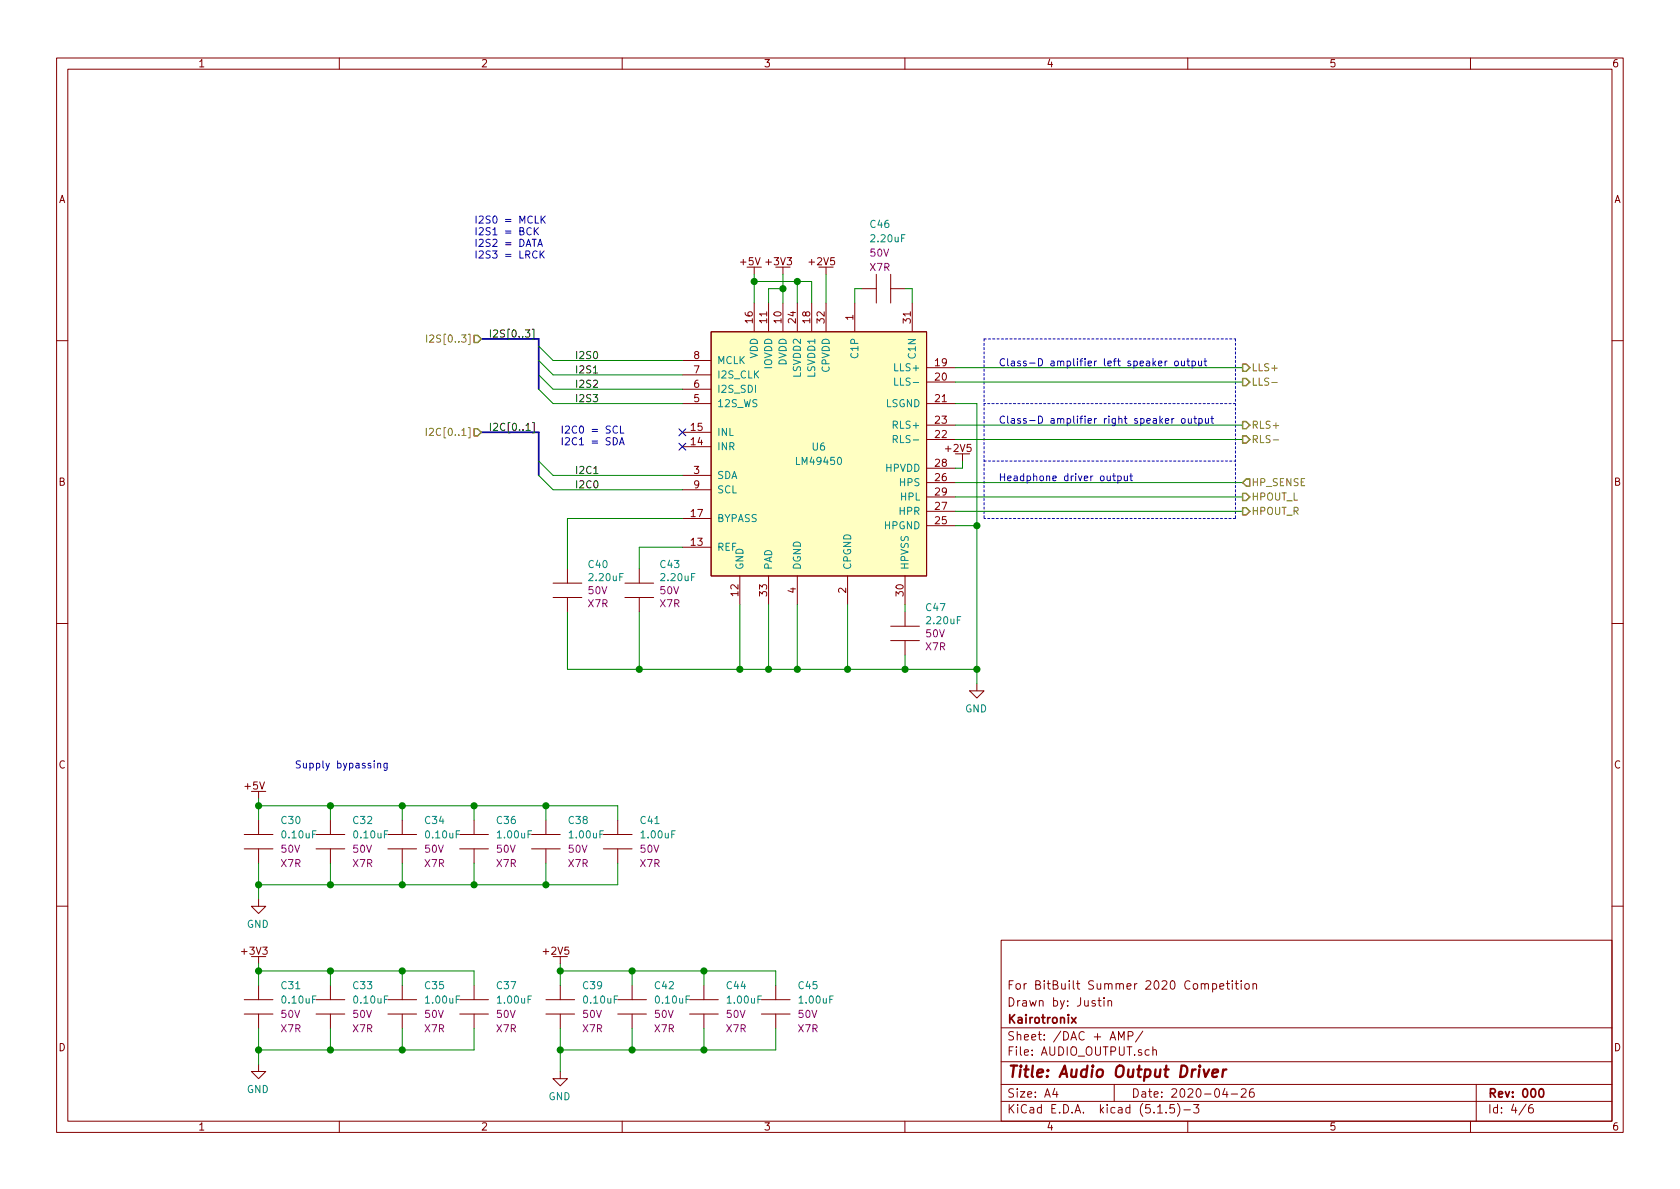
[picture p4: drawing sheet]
EESchema Schematic File Version 4
EELAYER 30 0
EELAYER END
$Descr A4 11693 8268
encoding utf-8
Sheet 4 6
Title "Audio Output Driver"
Date "2020-04-26"
Rev "000"
Comp "Kairotronix"
Comment1 "Drawn by: Justin"
Comment2 "For BitBuilt Summer 2020 Competition"
Comment3 ""
Comment4 ""
$EndDescr
Entry Wire Line
	3750 2500 3850 2600
Entry Wire Line
	3750 2600 3850 2700
Entry Wire Line
	3750 2700 3850 2800
Wire Bus Line
	3750 2350 3350 2350
Text HLabel 3350 2350 0    50   Input ~ 0
I2S[0..3]
Entry Wire Line
	3750 3200 3850 3300
Entry Wire Line
	3750 3300 3850 3400
Wire Bus Line
	3750 3000 3350 3000
Text HLabel 3350 3000 0    50   Input ~ 0
I2C[0..1]
Text Label 4000 2700 0    50   ~ 0
I2S2
Text Label 4000 2800 0    50   ~ 0
I2S3
Text Label 4000 2600 0    50   ~ 0
I2S1
Text HLabel 8650 3450 2    50   Output ~ 0
HPOUT_L
Text HLabel 8650 3550 2    50   Output ~ 0
HPOUT_R
Text HLabel 8650 3350 2    50   Input ~ 0
HP_SENSE
Text HLabel 8650 2550 2    50   Output ~ 0
LLS+
Text HLabel 8650 2650 2    50   Output ~ 0
LLS-
Text HLabel 8650 3050 2    50   Output ~ 0
RLS-
Text HLabel 8650 2950 2    50   Output ~ 0
RLS+
Wire Wire Line
	8650 2550 6650 2550
Wire Wire Line
	6650 2650 8650 2650
Wire Wire Line
	8650 2950 6650 2950
Wire Wire Line
	6650 3050 8650 3050
Wire Wire Line
	8650 3350 6650 3350
Wire Wire Line
	6650 3450 8650 3450
Wire Wire Line
	8650 3550 6650 3550
$Comp
L power:GND #PWR063
U 1 1
P 6800 4750
F 0 "#PWR063" H 6800 4900 50  0001 C CNN
F 1 "GND" H 6795 4577 50  0000 C CNN
F 2 "" H 6800 4900 50  0001 C CNN
F 3 "" H 6800 4900 50  0001 C CNN
	1    6800 4750
	1    0    0    -1  
$EndComp
NoConn ~ 4750 3000
NoConn ~ 4750 3100
Wire Wire Line
	5450 2000 5450 2100
$Comp
L power:+3V3 #PWR054
U 1 1
P 1800 6700
F 0 "#PWR054" H 1720 6935 50  0001 C CNN
F 1 "+3V3" H 1770 6790 50  0001 C CNN
F 2 "" H 1720 6935 50  0001 C CNN
F 3 "" H 1720 6935 50  0001 C CNN
	1    1800 6700
	1    0    0    -1  
$EndComp
Wire Wire Line
	1800 5550 1800 5600
Connection ~ 1800 5600
$Comp
L power:+5V #PWR052
U 1 1
P 1800 5550
F 0 "#PWR052" H 1550 5700 50  0001 C CNN
F 1 "+5V" H 1550 5800 50  0001 C CNN
F 2 "" H 1850 5650 50  0001 C CNN
F 3 "" H 1850 5650 50  0001 C CNN
	1    1800 5550
	1    0    0    -1  
$EndComp
$Comp
L power:GND #PWR053
U 1 1
P 1800 6250
F 0 "#PWR053" H 1800 6400 50  0001 C CNN
F 1 "GND" H 1795 6077 50  0000 C CNN
F 2 "" H 1800 6400 50  0001 C CNN
F 3 "" H 1800 6400 50  0001 C CNN
	1    1800 6250
	1    0    0    -1  
$EndComp
Wire Wire Line
	1800 6250 1800 6150
Wire Wire Line
	1800 6000 1800 6150
Connection ~ 1800 6150
Wire Wire Line
	1800 5600 1800 5700
Wire Wire Line
	2800 6150 2800 6000
Wire Wire Line
	1800 6150 2300 6150
Wire Wire Line
	2300 6150 2300 6000
Connection ~ 2300 6150
Wire Wire Line
	2300 6150 2800 6150
Wire Wire Line
	2800 5600 2800 5700
Wire Wire Line
	1800 5600 2300 5600
Wire Wire Line
	2300 5600 2300 5700
Connection ~ 2300 5600
Wire Wire Line
	2300 5600 2800 5600
$Comp
L power:GND #PWR055
U 1 1
P 1800 7400
F 0 "#PWR055" H 1800 7550 50  0001 C CNN
F 1 "GND" H 1795 7227 50  0000 C CNN
F 2 "" H 1800 7550 50  0001 C CNN
F 3 "" H 1800 7550 50  0001 C CNN
	1    1800 7400
	1    0    0    -1  
$EndComp
Wire Wire Line
	1800 7400 1800 7300
Wire Wire Line
	1800 7150 1800 7300
Connection ~ 1800 7300
Wire Wire Line
	2300 7300 2300 7150
Wire Wire Line
	2300 6750 2300 6850
Wire Wire Line
	1800 6700 1800 6750
Connection ~ 1800 6750
Wire Wire Line
	1800 6750 1800 6850
Wire Wire Line
	1800 7300 2300 7300
$Comp
L power:+2V5 #PWR062
U 1 1
P 6700 3200
F 0 "#PWR062" H 6450 3400 50  0001 C CNN
F 1 "+2V5" H 6450 3450 50  0001 C CNN
F 2 "" H 6700 3200 50  0001 C CNN
F 3 "" H 6700 3200 50  0001 C CNN
	1    6700 3200
	1    0    0    -1  
$EndComp
Wire Wire Line
	6700 3200 6700 3250
Wire Wire Line
	6700 3250 6650 3250
$Comp
L power:+2V5 #PWR057
U 1 1
P 3900 6700
F 0 "#PWR057" H 3650 6900 50  0001 C CNN
F 1 "+2V5" H 3650 6950 50  0001 C CNN
F 2 "" H 3900 6700 50  0001 C CNN
F 3 "" H 3900 6700 50  0001 C CNN
	1    3900 6700
	1    0    0    -1  
$EndComp
$Comp
L power:GND #PWR058
U 1 1
P 3900 7450
F 0 "#PWR058" H 3900 7600 50  0001 C CNN
F 1 "GND" H 3895 7277 50  0000 C CNN
F 2 "" H 3900 7600 50  0001 C CNN
F 3 "" H 3900 7600 50  0001 C CNN
	1    3900 7450
	1    0    0    -1  
$EndComp
Wire Wire Line
	3900 7300 4400 7300
Wire Wire Line
	3900 6750 4400 6750
Wire Wire Line
	3900 6850 3900 6750
Wire Wire Line
	3900 7150 3900 7300
Connection ~ 3900 7300
Wire Wire Line
	3900 7300 3900 7450
Connection ~ 3900 6750
Wire Wire Line
	3900 6750 3900 6700
Wire Wire Line
	4400 6850 4400 6750
Wire Wire Line
	4400 7150 4400 7300
Wire Wire Line
	5950 2000 6000 2000
Wire Wire Line
	5950 2000 5950 2100
Wire Wire Line
	6300 2000 6350 2000
Wire Wire Line
	6350 2000 6350 2100
$Comp
L capacitors_ceramic:2.20uF C47
U 1 1
P 6300 4400
F 0 "C47" V 6118 4538 50  0000 L CNN
F 1 "2.20uF" V 6209 4538 50  0000 L CNN
F 2 "cap_smt:CAP_0603" H 5950 4650 50  0001 C CNN
F 3 "" H 5950 4650 50  0001 C CNN
F 4 "50V" V 6300 4538 50  0000 L CNN "Voltage"
F 5 "X7R" V 6391 4538 50  0000 L CNN "Dielectric"
F 6 "XX %" V 6482 4538 50  0001 L CNN "Tolerance"
F 7 "" H 5950 4650 50  0001 C CNN "MFG1"
F 8 "" H 5950 4650 50  0001 C CNN "MFG1 P/N"
F 9 "" H 5950 4650 50  0001 C CNN "VENDOR1"
F 10 "" H 5950 4650 50  0001 C CNN "VENDOR1 P/N"
	1    6300 4400
	0    1    1    0   
$EndComp
Wire Wire Line
	6300 4250 6300 4200
Wire Wire Line
	6300 4550 6300 4650
Wire Wire Line
	5900 4200 5900 4650
Wire Wire Line
	5900 4650 6300 4650
Wire Wire Line
	5900 4650 5550 4650
Wire Wire Line
	5550 4200 5550 4650
Connection ~ 5900 4650
Wire Wire Line
	5150 4650 5350 4650
Wire Wire Line
	5150 4200 5150 4650
Connection ~ 5550 4650
Wire Wire Line
	3950 3600 4750 3600
Wire Wire Line
	4450 3800 4750 3800
Wire Wire Line
	1800 6750 2300 6750
Wire Wire Line
	2800 6750 2800 6850
Wire Wire Line
	2300 6750 2800 6750
Wire Wire Line
	3300 6750 3300 6850
Wire Wire Line
	2800 6750 3300 6750
Connection ~ 2300 6750
Connection ~ 2800 6750
Wire Wire Line
	2300 7300 2800 7300
Connection ~ 2300 7300
Wire Wire Line
	2800 7300 3300 7300
Connection ~ 2800 7300
Wire Wire Line
	2800 7150 2800 7300
Wire Wire Line
	3300 7150 3300 7300
Wire Wire Line
	3300 5600 3300 5700
Wire Wire Line
	2800 5600 3300 5600
Wire Wire Line
	3800 5600 3800 5700
Wire Wire Line
	3300 5600 3800 5600
Connection ~ 3300 5600
Wire Wire Line
	2800 6150 3300 6150
Wire Wire Line
	3300 6150 3800 6150
Connection ~ 3300 6150
Wire Wire Line
	3300 6000 3300 6150
Wire Wire Line
	3800 6000 3800 6150
Connection ~ 2800 5600
Connection ~ 2800 6150
Wire Wire Line
	4900 6750 4900 6850
Wire Wire Line
	4400 6750 4900 6750
Wire Wire Line
	4300 5600 4300 5700
Wire Wire Line
	3800 5600 4300 5600
Wire Wire Line
	4400 7300 4900 7300
Wire Wire Line
	3800 6150 4300 6150
Wire Wire Line
	4900 7150 4900 7300
Wire Wire Line
	4300 6000 4300 6150
Connection ~ 4400 6750
Connection ~ 4400 7300
Wire Wire Line
	5400 6750 5400 6850
Wire Wire Line
	4900 6750 5400 6750
Wire Wire Line
	4900 7300 5400 7300
Wire Wire Line
	5400 7150 5400 7300
Connection ~ 4900 6750
Connection ~ 4900 7300
Connection ~ 3800 5600
Connection ~ 3800 6150
Wire Wire Line
	3950 4250 3950 4650
Wire Wire Line
	3950 4650 4450 4650
Connection ~ 5150 4650
Wire Wire Line
	4450 4250 4450 4650
Connection ~ 4450 4650
Wire Wire Line
	4450 4650 5150 4650
Connection ~ 6300 4650
Wire Wire Line
	6800 2800 6800 3650
Wire Wire Line
	6650 2800 6800 2800
Wire Wire Line
	6650 3650 6800 3650
Connection ~ 6800 3650
Wire Wire Line
	6800 3650 6800 4650
Wire Wire Line
	6300 4650 6800 4650
Connection ~ 6800 4650
Wire Wire Line
	6800 4650 6800 4750
Text Notes 6950 2550 0    50   ~ 0
Class-D amplifier left speaker output
Text Notes 6950 2950 0    50   ~ 0
Class-D amplifier right speaker output
Text Notes 6950 3350 0    50   ~ 0
Headphone driver output
Wire Notes Line
	6850 2350 6850 3600
Wire Notes Line
	8600 2350 8600 3600
Wire Notes Line
	8600 3600 6850 3600
Wire Notes Line
	6850 3200 8600 3200
Wire Notes Line
	8600 2800 6850 2800
Wire Notes Line
	6850 2350 8600 2350
Text Notes 2050 5350 0    50   ~ 0
Supply bypassing
Entry Wire Line
	3750 2400 3850 2500
Text Label 4000 2500 0    50   ~ 0
I2S0
Wire Wire Line
	3950 3600 3950 3950
Wire Wire Line
	4450 3800 4450 3950
$Comp
L capacitors_ceramic:0.10uF C?
U 1 1
P 1800 5850
AR Path="/5EAA37F1/5EEE79D1" Ref="C?"  Part="1" 
AR Path="/5EA10B5A/5EEE79D1" Ref="C30"  Part="1" 
F 0 "C30" V 1650 6000 50  0000 L CNN
F 1 "0.10uF" V 1750 6000 50  0000 L CNN
F 2 "cap_smt:CAP_0603" H 1450 6100 50  0001 C CNN
F 3 "" H 1450 6100 50  0001 C CNN
F 4 "50V" V 1850 6000 50  0000 L CNN "Voltage"
F 5 "X7R" V 1950 6000 50  0000 L CNN "Dielectric"
F 6 "XX %" V 1982 5988 50  0001 L CNN "Tolerance"
F 7 "" H 1450 6100 50  0001 C CNN "MFG1"
F 8 "" H 1450 6100 50  0001 C CNN "MFG1 P/N"
F 9 "" H 1450 6100 50  0001 C CNN "VENDOR1"
F 10 "" H 1450 6100 50  0001 C CNN "VENDOR1 P/N"
	1    1800 5850
	0    1    1    0   
$EndComp
$Comp
L capacitors_ceramic:0.10uF C?
U 1 1
P 2300 5850
AR Path="/5EAA37F1/5EEF092C" Ref="C?"  Part="1" 
AR Path="/5EA10B5A/5EEF092C" Ref="C32"  Part="1" 
F 0 "C32" V 2150 6000 50  0000 L CNN
F 1 "0.10uF" V 2250 6000 50  0000 L CNN
F 2 "cap_smt:CAP_0603" H 1950 6100 50  0001 C CNN
F 3 "" H 1950 6100 50  0001 C CNN
F 4 "50V" V 2350 6000 50  0000 L CNN "Voltage"
F 5 "X7R" V 2450 6000 50  0000 L CNN "Dielectric"
F 6 "XX %" V 2482 5988 50  0001 L CNN "Tolerance"
F 7 "" H 1950 6100 50  0001 C CNN "MFG1"
F 8 "" H 1950 6100 50  0001 C CNN "MFG1 P/N"
F 9 "" H 1950 6100 50  0001 C CNN "VENDOR1"
F 10 "" H 1950 6100 50  0001 C CNN "VENDOR1 P/N"
	1    2300 5850
	0    1    1    0   
$EndComp
$Comp
L capacitors_ceramic:0.10uF C?
U 1 1
P 2800 5850
AR Path="/5EAA37F1/5EEF4DCB" Ref="C?"  Part="1" 
AR Path="/5EA10B5A/5EEF4DCB" Ref="C34"  Part="1" 
F 0 "C34" V 2650 6000 50  0000 L CNN
F 1 "0.10uF" V 2750 6000 50  0000 L CNN
F 2 "cap_smt:CAP_0603" H 2450 6100 50  0001 C CNN
F 3 "" H 2450 6100 50  0001 C CNN
F 4 "50V" V 2850 6000 50  0000 L CNN "Voltage"
F 5 "X7R" V 2950 6000 50  0000 L CNN "Dielectric"
F 6 "XX %" V 2982 5988 50  0001 L CNN "Tolerance"
F 7 "" H 2450 6100 50  0001 C CNN "MFG1"
F 8 "" H 2450 6100 50  0001 C CNN "MFG1 P/N"
F 9 "" H 2450 6100 50  0001 C CNN "VENDOR1"
F 10 "" H 2450 6100 50  0001 C CNN "VENDOR1 P/N"
	1    2800 5850
	0    1    1    0   
$EndComp
$Comp
L capacitors_ceramic:0.10uF C?
U 1 1
P 1800 7000
AR Path="/5EAA37F1/5EEF8C2E" Ref="C?"  Part="1" 
AR Path="/5EA10B5A/5EEF8C2E" Ref="C31"  Part="1" 
F 0 "C31" V 1650 7150 50  0000 L CNN
F 1 "0.10uF" V 1750 7150 50  0000 L CNN
F 2 "cap_smt:CAP_0603" H 1450 7250 50  0001 C CNN
F 3 "" H 1450 7250 50  0001 C CNN
F 4 "50V" V 1850 7150 50  0000 L CNN "Voltage"
F 5 "X7R" V 1950 7150 50  0000 L CNN "Dielectric"
F 6 "XX %" V 1982 7138 50  0001 L CNN "Tolerance"
F 7 "" H 1450 7250 50  0001 C CNN "MFG1"
F 8 "" H 1450 7250 50  0001 C CNN "MFG1 P/N"
F 9 "" H 1450 7250 50  0001 C CNN "VENDOR1"
F 10 "" H 1450 7250 50  0001 C CNN "VENDOR1 P/N"
	1    1800 7000
	0    1    1    0   
$EndComp
$Comp
L capacitors_ceramic:0.10uF C?
U 1 1
P 2300 7000
AR Path="/5EAA37F1/5EEFD920" Ref="C?"  Part="1" 
AR Path="/5EA10B5A/5EEFD920" Ref="C33"  Part="1" 
F 0 "C33" V 2150 7150 50  0000 L CNN
F 1 "0.10uF" V 2250 7150 50  0000 L CNN
F 2 "cap_smt:CAP_0603" H 1950 7250 50  0001 C CNN
F 3 "" H 1950 7250 50  0001 C CNN
F 4 "50V" V 2350 7150 50  0000 L CNN "Voltage"
F 5 "X7R" V 2450 7150 50  0000 L CNN "Dielectric"
F 6 "XX %" V 2482 7138 50  0001 L CNN "Tolerance"
F 7 "" H 1950 7250 50  0001 C CNN "MFG1"
F 8 "" H 1950 7250 50  0001 C CNN "MFG1 P/N"
F 9 "" H 1950 7250 50  0001 C CNN "VENDOR1"
F 10 "" H 1950 7250 50  0001 C CNN "VENDOR1 P/N"
	1    2300 7000
	0    1    1    0   
$EndComp
$Comp
L capacitors_ceramic:0.10uF C?
U 1 1
P 3900 7000
AR Path="/5EAA37F1/5EF01E4F" Ref="C?"  Part="1" 
AR Path="/5EA10B5A/5EF01E4F" Ref="C39"  Part="1" 
F 0 "C39" V 3750 7150 50  0000 L CNN
F 1 "0.10uF" V 3850 7150 50  0000 L CNN
F 2 "cap_smt:CAP_0603" H 3550 7250 50  0001 C CNN
F 3 "" H 3550 7250 50  0001 C CNN
F 4 "50V" V 3950 7150 50  0000 L CNN "Voltage"
F 5 "X7R" V 4050 7150 50  0000 L CNN "Dielectric"
F 6 "XX %" V 4082 7138 50  0001 L CNN "Tolerance"
F 7 "" H 3550 7250 50  0001 C CNN "MFG1"
F 8 "" H 3550 7250 50  0001 C CNN "MFG1 P/N"
F 9 "" H 3550 7250 50  0001 C CNN "VENDOR1"
F 10 "" H 3550 7250 50  0001 C CNN "VENDOR1 P/N"
	1    3900 7000
	0    1    1    0   
$EndComp
$Comp
L capacitors_ceramic:0.10uF C?
U 1 1
P 4400 7000
AR Path="/5EAA37F1/5EF0656A" Ref="C?"  Part="1" 
AR Path="/5EA10B5A/5EF0656A" Ref="C42"  Part="1" 
F 0 "C42" V 4250 7150 50  0000 L CNN
F 1 "0.10uF" V 4350 7150 50  0000 L CNN
F 2 "cap_smt:CAP_0603" H 4050 7250 50  0001 C CNN
F 3 "" H 4050 7250 50  0001 C CNN
F 4 "50V" V 4450 7150 50  0000 L CNN "Voltage"
F 5 "X7R" V 4550 7150 50  0000 L CNN "Dielectric"
F 6 "XX %" V 4582 7138 50  0001 L CNN "Tolerance"
F 7 "" H 4050 7250 50  0001 C CNN "MFG1"
F 8 "" H 4050 7250 50  0001 C CNN "MFG1 P/N"
F 9 "" H 4050 7250 50  0001 C CNN "VENDOR1"
F 10 "" H 4050 7250 50  0001 C CNN "VENDOR1 P/N"
	1    4400 7000
	0    1    1    0   
$EndComp
$Comp
L capacitors_ceramic:1.00uF C?
U 1 1
P 4300 5850
AR Path="/5EAA37F1/5EF255C4" Ref="C?"  Part="1" 
AR Path="/5EA10B5A/5EF255C4" Ref="C41"  Part="1" 
F 0 "C41" V 4150 6000 50  0000 L CNN
F 1 "1.00uF" V 4250 6000 50  0000 L CNN
F 2 "cap_smt:CAP_0603" H 3950 6100 50  0001 C CNN
F 3 "" H 3950 6100 50  0001 C CNN
F 4 "50V" V 4350 6000 50  0000 L CNN "Voltage"
F 5 "X7R" V 4450 6000 50  0000 L CNN "Dielectric"
F 6 "XX %" V 4391 5988 50  0001 L CNN "Tolerance"
F 7 "" H 3950 6100 50  0001 C CNN "MFG1"
F 8 "" H 3950 6100 50  0001 C CNN "MFG1 P/N"
F 9 "" H 3950 6100 50  0001 C CNN "VENDOR1"
F 10 "" H 3950 6100 50  0001 C CNN "VENDOR1 P/N"
	1    4300 5850
	0    1    1    0   
$EndComp
$Comp
L capacitors_ceramic:1.00uF C?
U 1 1
P 3800 5850
AR Path="/5EAA37F1/5EF39446" Ref="C?"  Part="1" 
AR Path="/5EA10B5A/5EF39446" Ref="C38"  Part="1" 
F 0 "C38" V 3650 6000 50  0000 L CNN
F 1 "1.00uF" V 3750 6000 50  0000 L CNN
F 2 "cap_smt:CAP_0603" H 3450 6100 50  0001 C CNN
F 3 "" H 3450 6100 50  0001 C CNN
F 4 "50V" V 3850 6000 50  0000 L CNN "Voltage"
F 5 "X7R" V 3950 6000 50  0000 L CNN "Dielectric"
F 6 "XX %" V 3891 5988 50  0001 L CNN "Tolerance"
F 7 "" H 3450 6100 50  0001 C CNN "MFG1"
F 8 "" H 3450 6100 50  0001 C CNN "MFG1 P/N"
F 9 "" H 3450 6100 50  0001 C CNN "VENDOR1"
F 10 "" H 3450 6100 50  0001 C CNN "VENDOR1 P/N"
	1    3800 5850
	0    1    1    0   
$EndComp
$Comp
L capacitors_ceramic:1.00uF C?
U 1 1
P 3300 5850
AR Path="/5EAA37F1/5EF3E944" Ref="C?"  Part="1" 
AR Path="/5EA10B5A/5EF3E944" Ref="C36"  Part="1" 
F 0 "C36" V 3150 6000 50  0000 L CNN
F 1 "1.00uF" V 3250 6000 50  0000 L CNN
F 2 "cap_smt:CAP_0603" H 2950 6100 50  0001 C CNN
F 3 "" H 2950 6100 50  0001 C CNN
F 4 "50V" V 3350 6000 50  0000 L CNN "Voltage"
F 5 "X7R" V 3450 6000 50  0000 L CNN "Dielectric"
F 6 "XX %" V 3391 5988 50  0001 L CNN "Tolerance"
F 7 "" H 2950 6100 50  0001 C CNN "MFG1"
F 8 "" H 2950 6100 50  0001 C CNN "MFG1 P/N"
F 9 "" H 2950 6100 50  0001 C CNN "VENDOR1"
F 10 "" H 2950 6100 50  0001 C CNN "VENDOR1 P/N"
	1    3300 5850
	0    1    1    0   
$EndComp
$Comp
L capacitors_ceramic:1.00uF C?
U 1 1
P 2800 7000
AR Path="/5EAA37F1/5EF4300B" Ref="C?"  Part="1" 
AR Path="/5EA10B5A/5EF4300B" Ref="C35"  Part="1" 
F 0 "C35" V 2650 7150 50  0000 L CNN
F 1 "1.00uF" V 2750 7150 50  0000 L CNN
F 2 "cap_smt:CAP_0603" H 2450 7250 50  0001 C CNN
F 3 "" H 2450 7250 50  0001 C CNN
F 4 "50V" V 2850 7150 50  0000 L CNN "Voltage"
F 5 "X7R" V 2950 7150 50  0000 L CNN "Dielectric"
F 6 "XX %" V 2891 7138 50  0001 L CNN "Tolerance"
F 7 "" H 2450 7250 50  0001 C CNN "MFG1"
F 8 "" H 2450 7250 50  0001 C CNN "MFG1 P/N"
F 9 "" H 2450 7250 50  0001 C CNN "VENDOR1"
F 10 "" H 2450 7250 50  0001 C CNN "VENDOR1 P/N"
	1    2800 7000
	0    1    1    0   
$EndComp
$Comp
L capacitors_ceramic:1.00uF C?
U 1 1
P 3300 7000
AR Path="/5EAA37F1/5EF47480" Ref="C?"  Part="1" 
AR Path="/5EA10B5A/5EF47480" Ref="C37"  Part="1" 
F 0 "C37" V 3150 7150 50  0000 L CNN
F 1 "1.00uF" V 3250 7150 50  0000 L CNN
F 2 "cap_smt:CAP_0603" H 2950 7250 50  0001 C CNN
F 3 "" H 2950 7250 50  0001 C CNN
F 4 "50V" V 3350 7150 50  0000 L CNN "Voltage"
F 5 "X7R" V 3450 7150 50  0000 L CNN "Dielectric"
F 6 "XX %" V 3391 7138 50  0001 L CNN "Tolerance"
F 7 "" H 2950 7250 50  0001 C CNN "MFG1"
F 8 "" H 2950 7250 50  0001 C CNN "MFG1 P/N"
F 9 "" H 2950 7250 50  0001 C CNN "VENDOR1"
F 10 "" H 2950 7250 50  0001 C CNN "VENDOR1 P/N"
	1    3300 7000
	0    1    1    0   
$EndComp
$Comp
L capacitors_ceramic:1.00uF C?
U 1 1
P 4900 7000
AR Path="/5EAA37F1/5EF4B9A3" Ref="C?"  Part="1" 
AR Path="/5EA10B5A/5EF4B9A3" Ref="C44"  Part="1" 
F 0 "C44" V 4750 7150 50  0000 L CNN
F 1 "1.00uF" V 4850 7150 50  0000 L CNN
F 2 "cap_smt:CAP_0603" H 4550 7250 50  0001 C CNN
F 3 "" H 4550 7250 50  0001 C CNN
F 4 "50V" V 4950 7150 50  0000 L CNN "Voltage"
F 5 "X7R" V 5050 7150 50  0000 L CNN "Dielectric"
F 6 "XX %" V 4991 7138 50  0001 L CNN "Tolerance"
F 7 "" H 4550 7250 50  0001 C CNN "MFG1"
F 8 "" H 4550 7250 50  0001 C CNN "MFG1 P/N"
F 9 "" H 4550 7250 50  0001 C CNN "VENDOR1"
F 10 "" H 4550 7250 50  0001 C CNN "VENDOR1 P/N"
	1    4900 7000
	0    1    1    0   
$EndComp
$Comp
L capacitors_ceramic:1.00uF C?
U 1 1
P 5400 7000
AR Path="/5EAA37F1/5EF541D7" Ref="C?"  Part="1" 
AR Path="/5EA10B5A/5EF541D7" Ref="C45"  Part="1" 
F 0 "C45" V 5250 7150 50  0000 L CNN
F 1 "1.00uF" V 5350 7150 50  0000 L CNN
F 2 "cap_smt:CAP_0603" H 5050 7250 50  0001 C CNN
F 3 "" H 5050 7250 50  0001 C CNN
F 4 "50V" V 5450 7150 50  0000 L CNN "Voltage"
F 5 "X7R" V 5550 7150 50  0000 L CNN "Dielectric"
F 6 "XX %" V 5491 7138 50  0001 L CNN "Tolerance"
F 7 "" H 5050 7250 50  0001 C CNN "MFG1"
F 8 "" H 5050 7250 50  0001 C CNN "MFG1 P/N"
F 9 "" H 5050 7250 50  0001 C CNN "VENDOR1"
F 10 "" H 5050 7250 50  0001 C CNN "VENDOR1 P/N"
	1    5400 7000
	0    1    1    0   
$EndComp
$Comp
L capacitors_ceramic:2.20uF C43
U 1 1
P 4450 4100
F 0 "C43" V 4268 4238 50  0000 L CNN
F 1 "2.20uF" V 4359 4238 50  0000 L CNN
F 2 "cap_smt:CAP_0603" H 4100 4350 50  0001 C CNN
F 3 "" H 4100 4350 50  0001 C CNN
F 4 "50V" V 4450 4238 50  0000 L CNN "Voltage"
F 5 "X7R" V 4541 4238 50  0000 L CNN "Dielectric"
F 6 "XX %" V 4632 4238 50  0001 L CNN "Tolerance"
F 7 "" H 4100 4350 50  0001 C CNN "MFG1"
F 8 "" H 4100 4350 50  0001 C CNN "MFG1 P/N"
F 9 "" H 4100 4350 50  0001 C CNN "VENDOR1"
F 10 "" H 4100 4350 50  0001 C CNN "VENDOR1 P/N"
	1    4450 4100
	0    1    1    0   
$EndComp
$Comp
L capacitors_ceramic:2.20uF C40
U 1 1
P 3950 4100
F 0 "C40" V 3768 4238 50  0000 L CNN
F 1 "2.20uF" V 3859 4238 50  0000 L CNN
F 2 "cap_smt:CAP_0603" H 3600 4350 50  0001 C CNN
F 3 "" H 3600 4350 50  0001 C CNN
F 4 "50V" V 3950 4238 50  0000 L CNN "Voltage"
F 5 "X7R" V 4041 4238 50  0000 L CNN "Dielectric"
F 6 "XX %" V 4132 4238 50  0001 L CNN "Tolerance"
F 7 "" H 3600 4350 50  0001 C CNN "MFG1"
F 8 "" H 3600 4350 50  0001 C CNN "MFG1 P/N"
F 9 "" H 3600 4350 50  0001 C CNN "VENDOR1"
F 10 "" H 3600 4350 50  0001 C CNN "VENDOR1 P/N"
	1    3950 4100
	0    1    1    0   
$EndComp
$Comp
L capacitors_ceramic:2.20uF C46
U 1 1
P 6150 2000
F 0 "C46" H 6050 2450 50  0000 L CNN
F 1 "2.20uF" H 6050 2350 50  0000 L CNN
F 2 "cap_smt:CAP_0603" H 5800 2250 50  0001 C CNN
F 3 "" H 5800 2250 50  0001 C CNN
F 4 "50V" H 6050 2250 50  0000 L CNN "Voltage"
F 5 "X7R" H 6050 2150 50  0000 L CNN "Dielectric"
F 6 "XX %" V 6332 2138 50  0001 L CNN "Tolerance"
F 7 "" H 5800 2250 50  0001 C CNN "MFG1"
F 8 "" H 5800 2250 50  0001 C CNN "MFG1 P/N"
F 9 "" H 5800 2250 50  0001 C CNN "VENDOR1"
F 10 "" H 5800 2250 50  0001 C CNN "VENDOR1 P/N"
	1    6150 2000
	1    0    0    -1  
$EndComp
Wire Wire Line
	5350 4200 5350 4650
Connection ~ 5350 4650
Wire Wire Line
	5350 4650 5550 4650
Text Notes 3300 1800 0    50   ~ 0
I2S0 = MCLK\nI2S1 = BCK\nI2S2 = DATA\nI2S3 = LRCK
Text Notes 3900 3100 0    50   ~ 0
I2C0 = SCL\nI2C1 = SDA
Text Label 4000 3400 0    50   ~ 0
I2C0
Text Label 4000 3300 0    50   ~ 0
I2C1
Text Label 3400 2350 0    50   ~ 0
I2S[0..3]
Text Label 3400 3000 0    50   ~ 0
I2C[0..1]
Wire Wire Line
	3850 2700 4750 2700
Wire Wire Line
	3850 2600 4750 2600
Wire Wire Line
	3850 2500 4750 2500
$Comp
L ic_dac:LM49450 U6
U 1 1
P 5700 3100
F 0 "U6" H 5700 3100 50  0000 C CNN
F 1 "LM49450" H 5700 3000 50  0000 C CNN
F 2 "package_qfn:WQFN-32" H 5700 3150 50  0001 C CNN
F 3 "http://www.ti.com/lit/ds/symlink/lm49450.pdf?ts=1587817706496" H 5700 3150 50  0001 C CNN
F 4 "TI" H 4700 4500 50  0001 C CNN "MFG1"
F 5 "LM49450" H 4850 4400 50  0001 C CNN "MFG1 P/N"
F 6 "Digi-Key" H 6300 4500 50  0001 C CNN "VENDOR1"
F 7 "LM49450SQ/NOPBCT-ND" H 6300 4400 50  0001 C CNN "VENDOR1 P/N"
F 8 "LM49450" H 5700 3100 50  0001 C CNN "Field4"
	1    5700 3100
	1    0    0    -1  
$EndComp
Wire Wire Line
	3850 2800 4750 2800
Wire Wire Line
	3850 3400 4750 3400
Wire Wire Line
	3850 3300 4750 3300
$Comp
L power:+5V #PWR060
U 1 1
P 5250 1900
F 0 "#PWR060" H 5000 2050 50  0001 C CNN
F 1 "+5V" H 5000 2150 50  0001 C CNN
F 2 "" H 5300 2000 50  0001 C CNN
F 3 "" H 5300 2000 50  0001 C CNN
	1    5250 1900
	1    0    0    -1  
$EndComp
Wire Wire Line
	5350 2000 5450 2000
Wire Wire Line
	5350 2000 5350 2100
Wire Wire Line
	5550 1950 5250 1950
Wire Wire Line
	5250 1900 5250 1950
Wire Wire Line
	5250 1950 5250 2100
Connection ~ 5250 1950
Wire Wire Line
	5550 1950 5650 1950
Wire Wire Line
	5550 2100 5550 1950
Connection ~ 5550 1950
Wire Wire Line
	5650 2100 5650 1950
Connection ~ 5450 2000
$Comp
L power:+3V3 #PWR059
U 1 1
P 5450 1900
F 0 "#PWR059" H 5370 2135 50  0001 C CNN
F 1 "+3V3" H 5420 1990 50  0001 C CNN
F 2 "" H 5370 2135 50  0001 C CNN
F 3 "" H 5370 2135 50  0001 C CNN
	1    5450 1900
	1    0    0    -1  
$EndComp
Wire Wire Line
	5450 1900 5450 2000
$Comp
L power:+2V5 #PWR061
U 1 1
P 5750 1900
F 0 "#PWR061" H 5500 2100 50  0001 C CNN
F 1 "+2V5" H 5500 2150 50  0001 C CNN
F 2 "" H 5750 1900 50  0001 C CNN
F 3 "" H 5750 1900 50  0001 C CNN
	1    5750 1900
	1    0    0    -1  
$EndComp
Wire Wire Line
	5750 1900 5750 2100
Wire Bus Line
	3750 3000 3750 3300
Wire Bus Line
	3750 2350 3750 2700
$EndSCHEMATC
